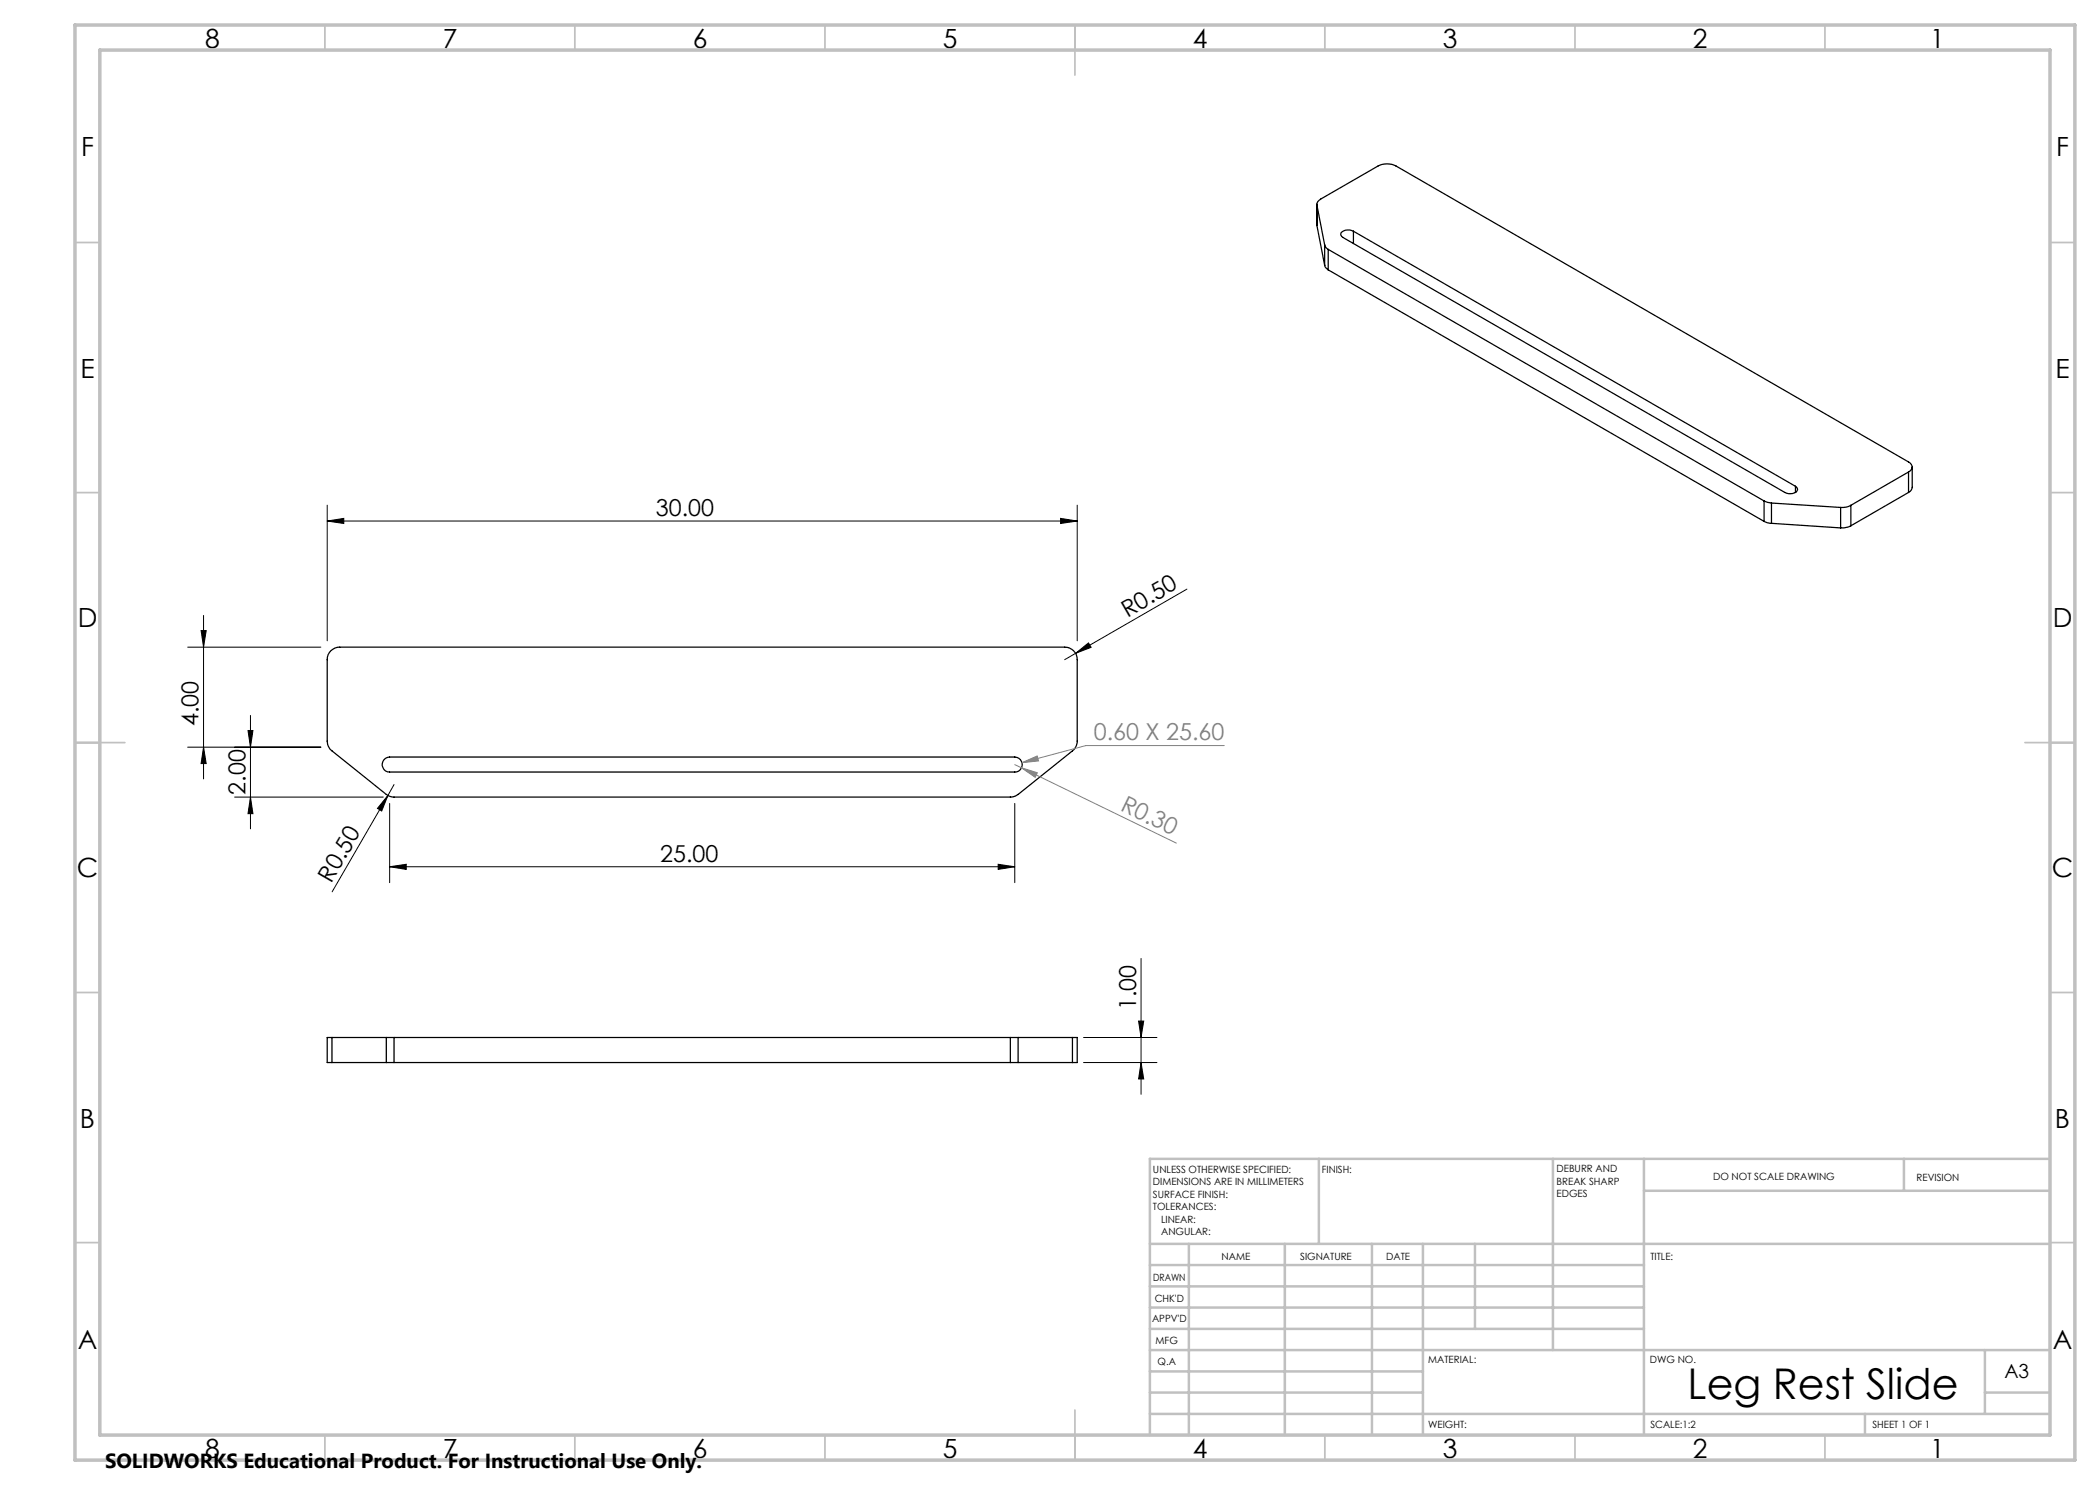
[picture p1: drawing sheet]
<svg xmlns="http://www.w3.org/2000/svg" width="420mm" height="297mm" viewBox="0 0 420 297" stroke-linecap="round" stroke-linejoin="round" font-family="sans-serif">
<g fill="none" stroke="#000" stroke-width=".25">
<path d="M263.4 40.8v4.3l1.5 8M264.9 49l.4 .6 .3 .3M264.9 49l-1.5-8a1.25 1.25 0 0 1 .7-1.2l11.5-6.6a4 4 0 0 1 3.6 0l102.5 59.2a1.05 1.05 0 0 1 .7 1 1.05 1.05 0 0 1-.7 1M264.9 53.1l.2 .3 .5 .6M264.9 49v4.1M265.6 49.9l87.2 50.3M265.6 49.9v4.1M265.6 54l87.2 50.3M270.7 46.2a1.79 1.79 0 0 0-2.6 .6l.1 .3 .4 .4 88.4 51a1.85 1.85 0 0 0 2.5-.5l-.2-.5-.2-.2M270.7 46.2l88.4 51.1M270.7 46.2v2.5M359.1 97.3v1.2"/>
<path d="M381.7 94.4l-11.5 6.7M381.7 94.4v4.1M381.7 98.5l-11.5 6.7M382.4 93.4v4.1a1.32 1.32 0 0 1-.7 1M352.8 100.2l1.5 .4M352.8 104.3l.7 .3 .8 .1M352.8 100.2v4.1M354.3 100.6l13.8 .9M354.3 100.6v4.1M354.3 104.7l13.8 .9M368.1 101.5v4.1M370.2 101.1a3.5 3.5 0 0 1-2.1 .4"/>
<path d="M370.2 105.2l-.7 .2-1.4 .2M370.2 101.1v4.1M66.2 130.1a2.47 2.47 0 0 1 1.7-.7h145a2.47 2.47 0 0 1 2.5 2.5v16.3a2.51 2.51 0 0 1-.9 2l-10.9 8.7-.5 .3-.8 .2h-123.7l-.8-.2-.5-.3-10.9-8.7a2.51 2.51 0 0 1-1-2v-16.3a2.33 2.33 0 0 1 .8-1.8zM76.8 151.9l.3-.2 .8-.3h125.1a1.5 1.5 0 0 1 1.4 1.5 1.5 1.5 0 0 1-1.4 1.5h-125.1a1.51 1.51 0 0 1-1.3-.9 1.51 1.51 0 0 1 .2-1.6zM66.4 207.5h-1v5h1M66.4 212.5h10.9M66.4 207.5h10.9M66.4 207.5v5M77.3 212.5h1.5M77.3 207.5h1.5M77.3 207.5v5M78.8 207.5v5"/>
<path d="M78.8 212.5h123.3M78.8 207.5h123.3M202.1 212.5h1.5M202.1 207.5h1.5M202.1 207.5v5M203.6 207.5v5M203.6 212.5h10.9M203.6 207.5h10.9M214.5 207.5h.9v5h-.9M214.5 207.5v5"/>
</g>
<g fill="none" stroke="#000" stroke-width=".2">
<path d="M65.4 104.2l3.4-.5v1zM65.4 101v27.2M65.4 104.2h150M212.1 103.7l3.3 .5-3.3 .5zM215.4 101v27.2M237.4 117.8l-22.3 12.9M37.5 129.4h26.7M40.2 126.1h1l-.5 3.3zM40.7 123.1v32.7M215.1 130.7l2.6-2.1 .5 .9zM215.1 130.7l-2.2 1.2M37.5 149.4h26.7"/>
<path d="M40.7 149.4l.5 3.3h-1zM46.9 159.4h29.8M49.6 146.1h1l-.5 3.3zM50.1 143.1v22.7M50.1 159.4l.5 3.3h-1zM77.6 159.1l-1.3 3.1-.8-.5zM77.6 159.1l-11.2 19.3M78.8 156.9l-1.2 2.2M77.9 173.4l3.3-.5v1zM77.9 160.7v15.8M77.9 173.4h125.1M199.6 172.9l3.4 .5-3.4 .5z"/>
<path d="M203 160.7v15.8M228.2 191.7v27.2M216.7 212.5h14.7M216.7 207.5h14.7M227.7 204.2h1l-.5 3.3zM228.2 212.5l.5 3.3h-1z"/>
</g>
<path d="M203 152.9l1.3 .7M204.3 153.6l3.2 .9-.5 1zM204.3 153.6l31 15M204.4 152.5l3-1.3 .3 1zM244.9 149.1h-27.7l-12.8 3.4" fill="none" stroke="#808080" stroke-width=".2"/>
<g fill="none" stroke="#c0c0c0" stroke-width=".35">
<path d="M65 5v5M115 5v5M165 5v5M215 5v10M265 5v5M315 5v5M365 5v5M15 48.5h5M410 48.5h5M15 98.5h5M410 98.5h5M15 148.5h10"/>
<path d="M405 148.5h10M15 198.5h5M410 198.5h5M15 248.5h5M410 248.5h5M65 287v5M115 287v5M165 287v5M215 282v10M265 287v5M315 287v5M365 287v5"/>
</g>
<g fill="none" stroke="#c0c0c0" stroke-width=".5">
<path d="M263.8 231.8v17M310.6 231.8v38.2M328.8 231.8v55.2M328.8 238.2h81.2M380.8 231.8v6.4M410 231.8h-180v55.2M230 248.8h180M230 257.3h98.8M230 253h98.8M237.8 248.8v38.2M257 248.8v38.2M274.4 248.8v38.2"/>
<path d="M284.6 248.8v38.2M295 248.8v17M230 265.8h98.8M230 261.5h98.8M230 278.5h54.6M230 274.3h54.6M230 270h180M397 278.5h13M397 270v12.8M230 282.8h180M373 282.8v4.2"/>
</g>
<path d="M15 5h400v287h-400zM20 10h390v277h-390z" fill="none" stroke="#c0c0c0" stroke-width=".7"/>
<g fill="#000">
<path d="M215.1 130.7l2.6-2.1 .5 .9zM77.6 159.1l-1.3 3.1-.8-.5z"/>
<path d="M65.4 104.2l3.4-.5v1zM212.1 103.7l3.3 .5-3.3 .5zM77.9 173.4l3.3-.5v1zM199.6 172.9l3.4 .5-3.4 .5z"/>
<path d="M40.2 126.1h1l-.5 3.3zM40.7 149.4l.5 3.3h-1zM49.6 146.1h1l-.5 3.3zM50.1 159.4l.5 3.3h-1z"/>
<path d="M228.2 212.5l.5 3.3h-1zM227.7 204.2h1l-.5 3.3z"/>
</g>
<g fill="#808080">
<path d="M204.4 152.5l3-1.3 .3 1z"/>
<path d="M204.3 153.6l3.2 .9-.5 1z"/>
</g>
<text font-size="8.5" x="337.5" y="279.7">Leg Rest Slide</text>
<g font-size="5.3">
<text x="41" y="9.5">8</text>
<text x="88.5" y="9.5">7</text>
<text x="138.5" y="9.5">6</text>
<text x="188.5" y="9.5">5</text>
<text x="238.5" y="9.5">4</text>
<text x="288.5" y="9.5">3</text>
<text x="338.5" y="9.5">2</text>
<text x="386" y="9.5">1</text>
<text x="16.2" y="31.3">F</text>
<text x="411.2" y="31.3">F</text>
<text x="16.1" y="75.5">E</text>
<text x="411.1" y="75.5">E</text>
<text x="15.5" y="125.5">D</text>
<text x="410.5" y="125.5">D</text>
<text x="15.4" y="175.5">C</text>
<text x="410.4" y="175.5">C</text>
<text x="16" y="225.5">B</text>
<text x="411" y="225.5">B</text>
<text x="15.5" y="269.8">A</text>
<text x="410.5" y="269.8">A</text>
<text x="41" y="291.5">8</text>
<text x="88.5" y="291.5">7</text>
<text x="138.5" y="291.5">6</text>
<text x="188.5" y="291.5">5</text>
<text x="238.5" y="291.5">4</text>
<text x="288.5" y="291.5">3</text>
<text x="338.5" y="291.5">2</text>
<text x="386" y="291.5">1</text>
</g>
<g font-size="4.7">
<text x="131.2" y="103.2">30.00</text>
<text x="225.5" y="123.5" transform="rotate(-30 225.5 123.5)">R0.50</text>
<text x="39.7" y="145.2" transform="rotate(-90 39.7 145.2)">4.00</text>
<text x="49.1" y="158.9" transform="rotate(-90 49.1 158.9)">2.00</text>
<text x="132.1" y="172.3">25.00</text>
<text x="66.3" y="176.7" transform="rotate(-60 66.3 176.7)">R0.50</text>
<text x="227.2" y="202" transform="rotate(-90 227.2 202)">1.00</text>
</g>
<g font-size="4.7" fill="#808080">
<text x="218.8" y="148.1">0.60 X 25.60</text>
<text x="223.9" y="161.9" transform="rotate(26 223.9 161.9)">R0.30</text>
</g>
<text font-size="4.1" x="21" y="293.7">SOLIDWORKS Educational Product. For Instructional Use Only.</text>
<text font-size="3.9" x="400.9" y="275.5">A3</text>
<g font-size="2">
<text x="230.6" y="234.6">UNLESS OTHERWISE SPECIFIED:</text>
<text x="230.6" y="237.1">DIMENSIONS ARE IN MILLIMETERS</text>
<text x="230.6" y="239.6">SURFACE FINISH:</text>
<text x="264.4" y="234.6">FINISH:</text>
<text x="311.3" y="234.5">DEBURR AND</text>
<text x="311.3" y="237">BREAK SHARP</text>
<text x="311.3" y="239.5">EDGES</text>
<text x="342.6" y="236">DO NOT SCALE DRAWING</text>
<text x="383.3" y="236.2">REVISION</text>
<text x="230.6" y="242.1">TOLERANCES:</text>
<text x="232.2" y="244.6">LINEAR:</text>
<text x="232.2" y="247.1">ANGULAR:</text>
<text x="244.3" y="252">NAME</text>
<text x="260" y="251.9">SIGNATURE</text>
<text x="277.2" y="251.9">DATE</text>
<text x="330.1" y="251.9">TITLE:</text>
<text x="230.6" y="256.1">DRAWN</text>
<text x="230.9" y="260.3">CHK'D</text>
<text x="230.4" y="264.4">APPV'D</text>
<text x="231.1" y="268.8">MFG</text>
<text x="231.5" y="273">Q.A</text>
<text x="285.6" y="272.5">MATERIAL:</text>
<text x="330" y="272.5">DWG NO.</text>
<text x="285.6" y="285.5">WEIGHT:</text>
<text x="330.1" y="285.6">SCALE:1:2</text>
<text x="374.5" y="285.6">SHEET 1 OF 1</text>
</g>
</svg>
